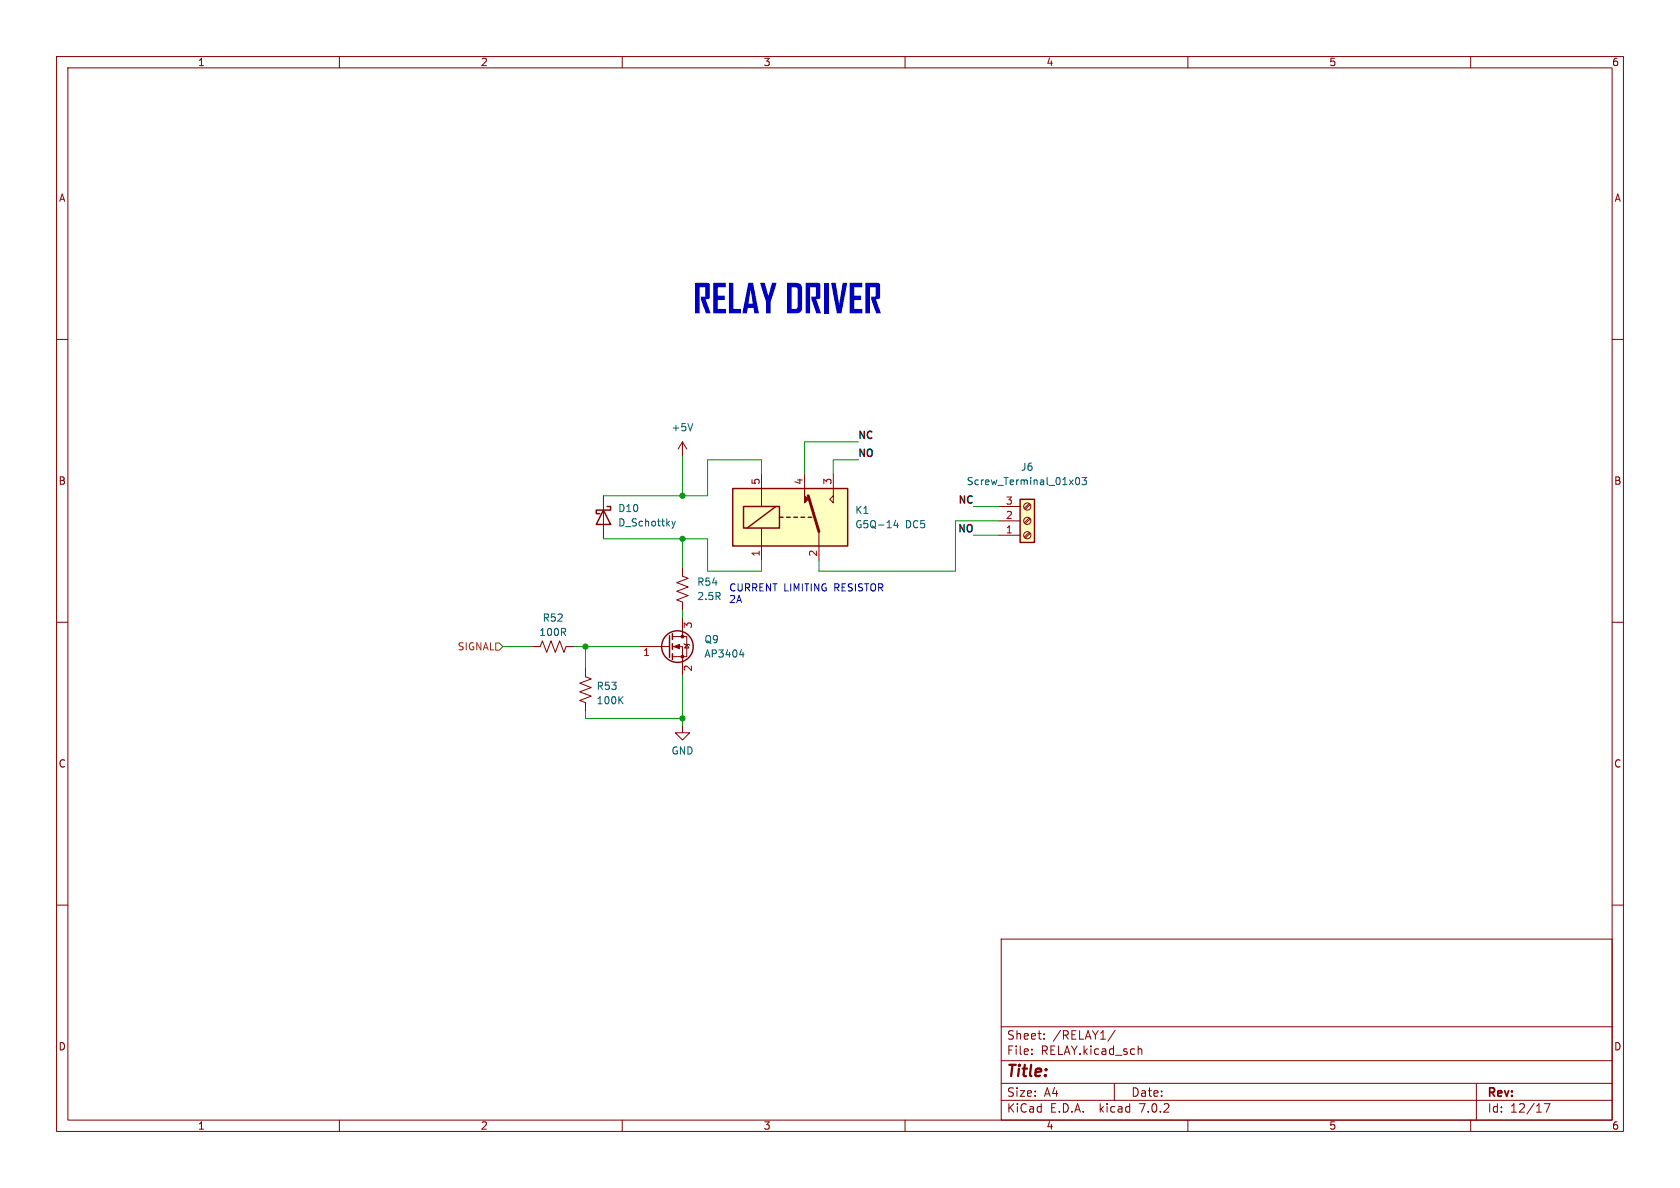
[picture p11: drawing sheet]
<svg xmlns="http://www.w3.org/2000/svg" width="297mm" height="210mm" viewBox="0 0 297 210" stroke-linecap="round" stroke-linejoin="round" font-family="sans-serif">
<g fill="none" stroke="#840000" stroke-width=".18">
<path d="M10 10h277v190h-277zM12 12h273v186h-273zM60 10v2M110 10v2M160 10v2M210 10v2M260 10v2M10 60h2M285 60h2M120.6 78.1v2.5M120.6 78.1l-.7 1.3M120.6 78.1l.8 1.3"/>
<path d="M106.7 87.6v7.7M134.6 83.8v5.7M134.6 93.3v5.8M142.2 83.8v2.6M144.8 94v5.1M147.3 83.8v5.1l-.6-.6 .6-.7M176.5 94.6h3.8M176.5 92.1h3.8M176.5 89.5h3.8M181.9 89l-.8 .9M181.9 91.6l-.8 .8M181.9 94.1l-.8 .8"/>
<path d="M182.1 89.2l-.8 .8M182.1 91.7l-.8 .9M182.1 94.3l-.8 .8M10 110h2M94 114.3h1.5l.4-1 .7 2 .8-2 .8 2 .7-2 .8 2 .4-1h1.5M103.5 118.1v1.5l1 .4-2 .8 2 .7-2 .8 2 .8-2 .7 1 .4v1.5M113 114.3h5.4M118.9 114.3h1.7v5.1M118.9 112.5h2.5v3.6h-2.5M120.6 100.3v1.6l1.1 .3-2.1 .8 2.1 .8-2.1 .7 2.1 .8-2.1 .7 1 .4v1.6M120.6 109.2v3.3M120.9 113.8l.1 .1h.8l.1 .1"/>
<path d="M121.4 113.9l.4 .7h-.8zM285 110h2M120.6 128.3v1.2h1.3l-1.3 1.3-1.2-1.3h1.2M10 160h2M285 160h2M177 166h108v32h-108zM60 198v2M110 198v2M160 198v2M177 194.5h108M177 191.5h108M177 187.5h108"/>
<path d="M177 181.5h108M182.4 186.3v.1M182.4 185.5v.1M184.6 183.6v.1M184.6 182.8v.1M197 191.5v3M197.1 182.1l-1.2 2M201.3 185.5h.5l.1 .9M210 198v2M260 198v2M261 191.5v6.5M273 195.1h1l-.6 1.5"/>
<circle cx="181.6" cy="89.5" r=".63"/>
<circle cx="181.6" cy="92.1" r=".63"/>
<circle cx="181.6" cy="94.6" r=".63"/>
</g>
<g fill="none" stroke="#840000" stroke-width=".25">
<path d="M106.7 90.2l1.2 2.5h-2.5zM107.3 89.5h.6v.7h-2.5v.6h.6M129.5 86.4h20.4v10.1h-20.4zM131.4 89.5h6.4v3.8h-6.4zM137.2 89.5l-5.1 3.8M137.8 91.4h.6M139.1 91.4h.6M140.3 91.4h.7M141.6 91.4h.6M142.9 91.4h.6M180.3 88.3h2.6v7.6h-2.6zM118.4 112.4v3.8"/>
<path d="M118.9 112v1M118.9 113.8v1M118.9 115.6v1"/>
<circle cx="119.8" cy="114.3" r="2.79"/>
</g>
<g fill="#840000" stroke="#840000" stroke-width=".18">
<path d="M119.1 114.3l1-.4v.8z"/>
<path d="M142.2 86.4v1.2l.7 .7-.7 .6z"/>
<circle cx="120.6" cy="116.1" r=".25"/>
<circle cx="120.6" cy="112.5" r=".25"/>
</g>
<path d="M122.5 74.9l-.5 1.3M118.8 92.1l.3 .9M119.1 93l-.3 .4M119.4 92.1l-.3 .9M158.3 92l-.3 .9h.8M158.6 92.5v.8M190.3 84.5l.1-.1a.68 .68 0 0 1 .5 .6 .68 .68 0 0 1-.5 .7l-.1-.1-.2-.4zM191.3 84.4h.8l-.5 .5 .4 .1v.6l-.2 .1-.5-.1M130.8 115.7h.7M131.4 115.3v.9" fill="none" stroke="#006464" stroke-width=".18"/>
<g fill="#ffffc2" stroke="#ffffc2" stroke-width=".18">
<path d="M129.5 86.4h20.4v10.1h-20.4z"/>
<path d="M180.3 88.3h2.6v7.6h-2.6z"/>
</g>
<path d="M142.9 87.6l1.9 6.4" fill="none" stroke="#840000" stroke-width=".51"/>
<path d="M87.6 113.7h.7l.6 .6-.6 .6h-.7z" fill="none" stroke="#725600" stroke-width=".18"/>
<g fill="#0000c2">
<path d="M146.9 50h.8l.7 4.2 .6-4.2h.8l-1 5.4h-.8z"/>
<path d="M150.2 50h2.2v.8h-1.4v1.5h1.2v.7h-1.2v1.6h1.4v.8h-2.2z"/>
<path d="M153 50h2.2l.3 .1 .1 2.4a.53 .53 0 0 1-.8 .4l.9 2.5h-.8l-.9-2.5v-.5h.8v-1.6h-1v4.6h-.8z"/>
</g>
<g fill="none" stroke="#009600" stroke-width=".18">
<path d="M151.8 78.1h-9.6v5.7M106.7 95.3h18.4v5.7h9.5v-1.9M120.6 80.6v7M120.6 95.3v5M134.6 83.8v-2.5h-9.5v6.3h-18.4M151.8 81.3h-4.5v2.5M172.1 89.5h4.4M172.1 94.6h4.4M176.5 92.1h-7.6v8.9h-24.1v-1.9M88.9 114.3h5.1M101.6 114.3h11.4M103.5 114.3v3.8"/>
<path d="M120.6 108v1.2M120.6 119.4v8.9M103.5 125.7v1.3h17.1"/>
</g>
<g fill="#009600" stroke="#009600" stroke-width=".18">
<circle cx="120.6" cy="87.6" r=".46"/>
<circle cx="120.6" cy="127" r=".46"/>
<circle cx="120.6" cy="95.3" r=".46"/>
<circle cx="103.5" cy="114.3" r=".46"/>
</g>
<text font-size="7" fill="#0000c2" x="122.6" y="56.2">RELAY</text>
<text font-size="2.8" fill="#840000" x="178" y="190.8">Title:</text>
<g font-size="2.1" fill="#840000">
<text x="178" y="183.9">Sheet:</text>
<text x="186.2" y="183.9">/RELAY1/</text>
<text x="178" y="186.6">File:</text>
<text x="184" y="186.6">RELAY.kicad_sch</text>
<text x="178" y="196.8">KiCad</text>
<text x="178" y="194">Size:</text>
<text x="184.6" y="194">A4</text>
<text x="185.7" y="196.8">E.D.A.</text>
<text x="194.4" y="196.8">kicad</text>
<text x="200" y="194">Date:</text>
<text x="201.5" y="196.8">7.0.2</text>
<text x="263" y="194.2">Rev:</text>
<text x="263" y="196.8">Id:</text>
<text x="267" y="196.8">12/17</text>
</g>
<g font-size="1.8" fill="#840000">
<text x="35" y="11.8">1</text>
<text x="85" y="11.8">2</text>
<text x="135" y="11.8">3</text>
<text x="185" y="11.8">4</text>
<text x="235" y="11.8">5</text>
<text x="285" y="11.8">6</text>
<text x="10.4" y="35.8">A</text>
<text x="285.4" y="35.8">A</text>
<text x="10.3" y="85.8">B</text>
<text x="285.3" y="85.8">B</text>
<text x="10.3" y="135.8">C</text>
<text x="285.3" y="135.8">C</text>
<text x="10.3" y="185.8">D</text>
<text x="285.3" y="185.8">D</text>
<text x="35" y="199.8">1</text>
<text x="85" y="199.8">2</text>
<text x="135" y="199.8">3</text>
<text x="185" y="199.8">4</text>
<text x="235" y="199.8">5</text>
<text x="285" y="199.8">6</text>
</g>
<g font-size="1.8" fill="#006464">
<text x="118.7" y="76.4">+5V</text>
<text x="180.5" y="83.4">J6</text>
<text x="170.8" y="85.9">Screw_Terminal_01x03</text>
<text x="109.2" y="90.7">D10</text>
<text x="109.2" y="93.2">D_Schottky</text>
<text x="151.1" y="91">K1</text>
<text x="151.1" y="93.5">G5Q-14</text>
<text x="160" y="93.5">DC5</text>
<text x="123.2" y="103.7">R54</text>
<text x="123.2" y="106.2">2.5R</text>
<text x="95.3" y="112.6">100R</text>
<text x="95.9" y="110">R52</text>
<text x="124.5" y="113.9">Q9</text>
<text x="124.5" y="116.4">AP3404</text>
<text x="105.4" y="122.1">R53</text>
<text x="105.4" y="124.7">100K</text>
<text x="118.7" y="133.5">GND</text>
</g>
<g font-size="1.8" fill="#0f0f0f">
<text x="151.8" y="77.7">NC</text>
<text x="151.8" y="80.8">NO</text>
<text x="169.1" y="89.1">NC</text>
<text x="169" y="94.2">NO</text>
</g>
<g font-size="1.8" fill="#a90000">
<text x="134.4" y="85.8" transform="rotate(-90 134.4 85.8)">5</text>
<text x="142" y="85.8" transform="rotate(-90 142 85.8)">4</text>
<text x="147.1" y="85.8" transform="rotate(-90 147.1 85.8)">3</text>
<text x="177.8" y="89.3">3</text>
<text x="177.8" y="94.4">1</text>
<text x="177.8" y="91.8">2</text>
<text x="134.4" y="98.5" transform="rotate(-90 134.4 98.5)">1</text>
<text x="144.5" y="98.5" transform="rotate(-90 144.5 98.5)">2</text>
<text x="122.6" y="111.2" transform="rotate(-90 122.6 111.2)">3</text>
<text x="113.6" y="116.2">1</text>
<text x="122.6" y="118.8" transform="rotate(-90 122.6 118.8)">2</text>
</g>
<g font-size="1.8" fill="#0000c2">
<text x="128.9" y="104.6">CURRENT LIMITING</text>
<text x="128.9" y="106.7">2A</text>
<text x="147.5" y="104.6">RESISTOR</text>
</g>
<text font-size="1.8" fill="#725600" x="80.8" y="115.1">SIGNAL</text>
</svg>
